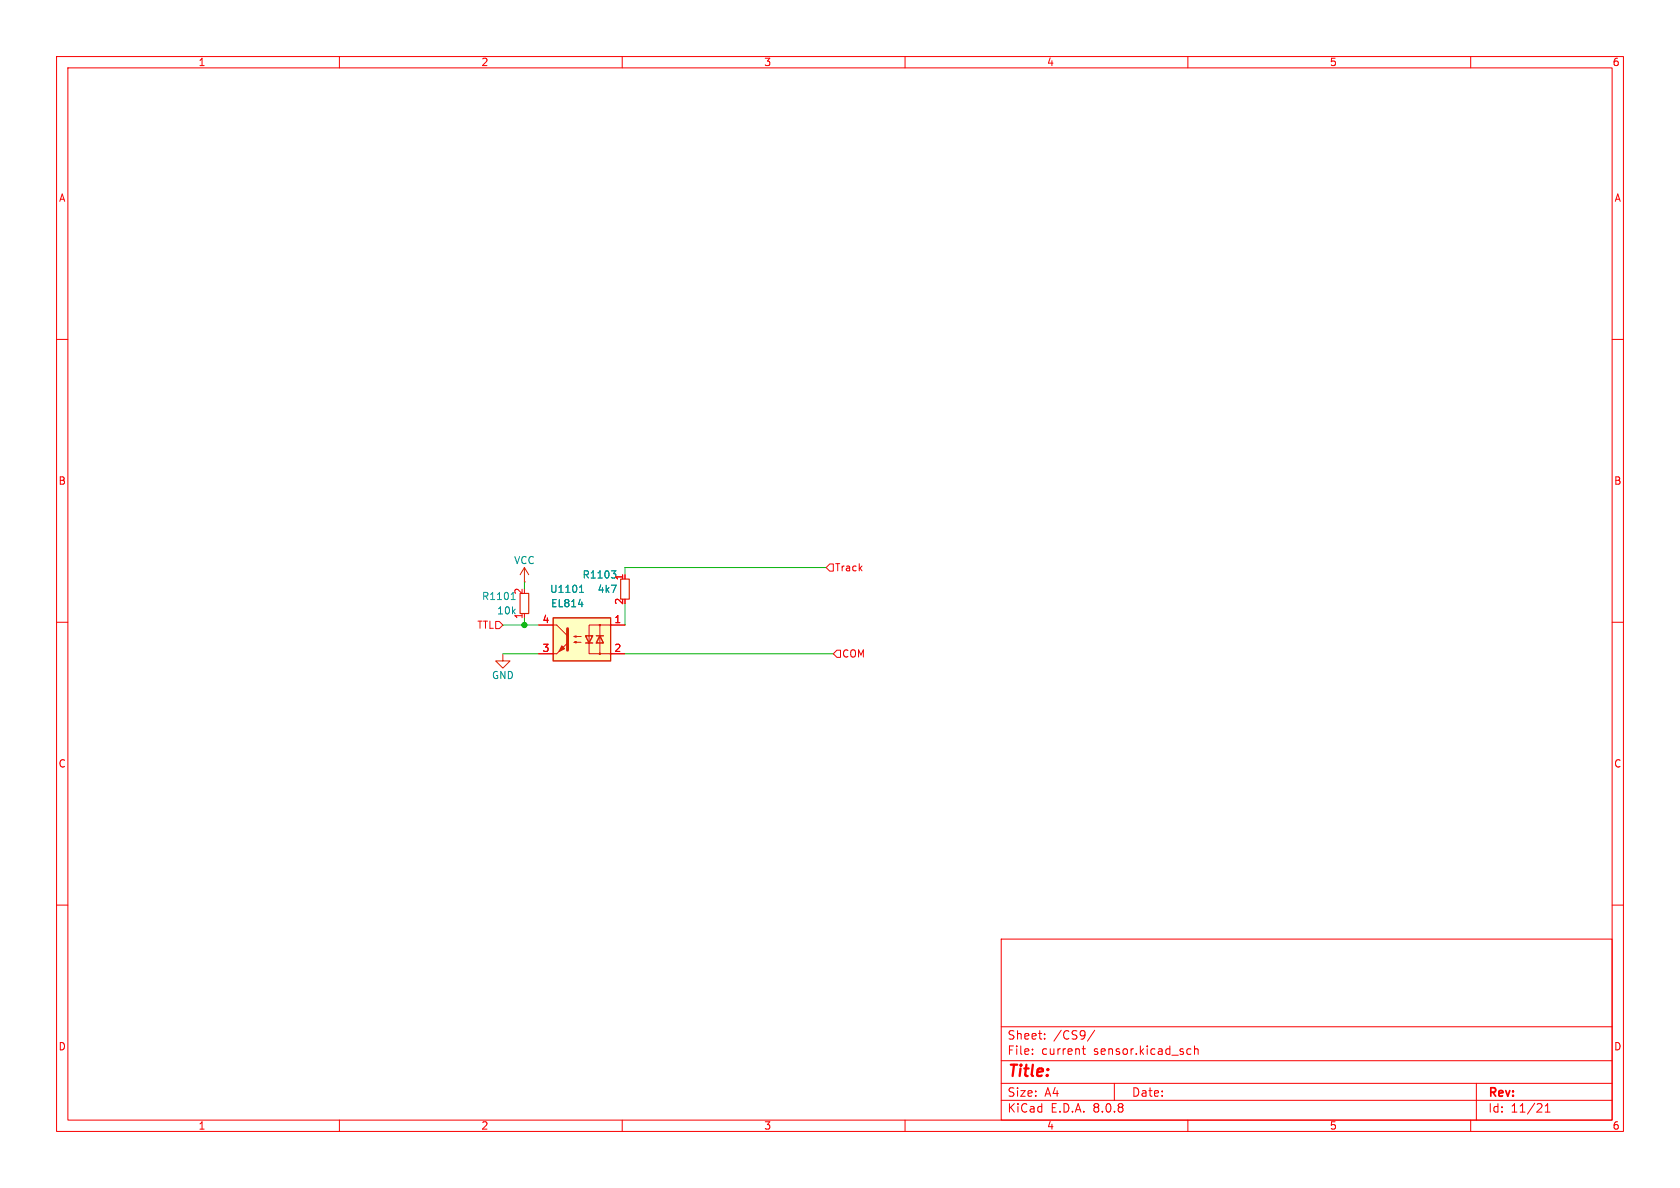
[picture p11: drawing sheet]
<svg xmlns="http://www.w3.org/2000/svg" width="297mm" height="210mm" viewBox="0 0 297 210" stroke-linecap="round" stroke-linejoin="round" font-family="sans-serif">
<g fill="none" stroke="#f90000" stroke-width=".18">
<path d="M10 10h277v190h-277zM12 12h273v186h-273zM60 10v2M110 10v2M160 10v2M210 10v2M260 10v2M10 60h2M285 60h2M10 110h2M285 110h2M10 160h2"/>
<path d="M177 166h108v32h-108zM285 160h2M60 198v2M110 198v2M160 198v2M177 194.5h108M177 191.5h108M177 187.5h108M177 181.5h108M182.5 186.3v.1M182.5 185.5v.1M184.7 183.6v.1"/>
<path d="M184.7 182.8v.1M191.3 185.4h.6M191.5 184.9v1.3l.4 .2M193.5 182.1l-1.3 2M197 191.5v3M210 198v2M210.1 185.4l.4 .1M210.5 186.3l-.4 .1M211.2 185.5l.2-.1 .3 .1 .1 .9M211.2 184.9v1.5M260 198v2M261 191.5v6.5"/>
<path d="M273.2 196.6h.8M273.2 195.5l.4-.4v1.5"/>
</g>
<path d="M88.9 115.6v1.2h-1.3l1.3 1.3 1.3-1.3h-1.3M92.7 100.3l.8 1.3M92.7 100.3v2.6M92.7 100.3l-.8 1.3" fill="none" stroke="#d72100" stroke-width=".18"/>
<path d="M91.9 104.9h1.6v3.6h-1.6zM109.7 102.4h1.6v3.5h-1.6z" fill="none" stroke="#d72100" stroke-width=".2"/>
<path d="M90.4 106h.7M90.6 104.9l-.1 .1M90.7 104.7v1.3M108.1 100.9h.8l-.5 .5M108.6 101.4l.1 .1" fill="none" stroke="#00a0a0" stroke-width=".18"/>
<path d="M92.7 102.9h.1" fill="none" stroke="#df0000" stroke-width=".18"/>
<path d="M97.8 109.2h10.1v7.6h-10.1z" fill="#ffffc2"/>
<path d="M97.8 109.2h10.1v7.6h-10.1zM103.5 112.4h1.3l-.7 1.3zM103.5 113.7h1.3M105.4 112.4h1.3M106 112.4l.7 1.3h-1.3z" fill="none" stroke="#d72100" stroke-width=".25"/>
<g fill="none" stroke="#d72100" stroke-width=".18">
<path d="M97.8 110.5h.6l1.9 1.9M97.8 115.6h.6M101.5 113.5l.4-.1v.3l-.4-.2h1.2M101.5 112.5l.4-.1v.2l-.4-.1h1.2M106 110.5v5.1M107.9 110.5h-3.8v5.1h3.8"/>
<circle cx="106" cy="115.6" r=".13"/>
<circle cx="106" cy="110.5" r=".13"/>
</g>
<g fill="#d72100" stroke="#d72100" stroke-width=".18">
<path d="M98.4 115.6l1.9-1.9z"/>
<path d="M99.3 114.2l.5 .5-1 .5z"/>
</g>
<path d="M100.3 111.1v3.8" fill="none" stroke="#d72100" stroke-width=".51"/>
<path d="M95.2 110.5h2.6M95.2 115.6h2.6M107.9 110.5h2.6M107.9 115.6h2.6" fill="none" stroke="#df0000" stroke-width=".18"/>
<path d="M102.4 104.7h.8M102.6 103.8l.2-.4v1.3M108.1 100.9h.8l-.5 .5M108.6 101.4l.1 .1" fill="none" stroke="#00a0a0" stroke-width=".18"/>
<path d="M102.3 106.8h.8" fill="none" stroke="#008e8e" stroke-width=".18"/>
<path d="M87.6 109.9h.7l.6 .6-.6 .6h-.7zM146 100.3l.7-.6h.6v1.3h-.6zM148 114.9h.6v1.3h-.6l-.7-.6z" fill="none" stroke="#eb000a" stroke-width=".18"/>
<path d="M88.9 115.6h6.3M88.9 110.5h6.3M92.7 102.9v1.2M92.7 109.2v1.3M110.5 115.6h36.8M110.5 106.7v3.8M146 100.3h-35.5v1.3" fill="none" stroke="#00b200" stroke-width=".18"/>
<circle cx="92.7" cy="110.5" r=".46" fill="#00a400" stroke="#00a400" stroke-width=".18"/>
<text font-size="2.8" fill="#f90000" x="178" y="190.9">Title:</text>
<g font-size="2.1" fill="#f90000">
<text x="178" y="184">Sheet:</text>
<text x="186.2" y="184">/CS9/</text>
<text x="178" y="186.7">File:</text>
<text x="184.1" y="186.7">current</text>
<text x="193.4" y="186.7">sensor.kicad_sch</text>
<text x="178" y="196.9">KiCad</text>
<text x="178" y="194.1">Size:</text>
<text x="184.7" y="194.1">A4</text>
<text x="185.7" y="196.9">E.D.A.</text>
<text x="193.3" y="196.9">8.0.8</text>
<text x="200" y="194.1">Date:</text>
<text x="263" y="194.3">Rev:</text>
<text x="263" y="196.9">Id:</text>
<text x="267.1" y="196.9">11/21</text>
</g>
<g font-size="1.8" fill="#f90000">
<text x="35" y="11.9">1</text>
<text x="85" y="11.9">2</text>
<text x="135" y="11.9">3</text>
<text x="185" y="11.9">4</text>
<text x="235" y="11.9">5</text>
<text x="285" y="11.9">6</text>
<text x="10.3" y="35.9">A</text>
<text x="285.3" y="35.9">A</text>
<text x="10.3" y="85.9">B</text>
<text x="285.3" y="85.9">B</text>
<text x="10.3" y="135.9">C</text>
<text x="285.3" y="135.9">C</text>
<text x="10.3" y="185.9">D</text>
<text x="285.3" y="185.9">D</text>
<text x="35" y="199.9">1</text>
<text x="85" y="199.9">2</text>
<text x="135" y="199.9">3</text>
<text x="185" y="199.9">4</text>
<text x="235" y="199.9">5</text>
<text x="285" y="199.9">6</text>
</g>
<g font-size="1.8" fill="#008e8e">
<text x="90.8" y="99.9">VCC</text>
<text x="97.3" y="107.5">EL814</text>
<text x="105.6" y="105">4k7</text>
<text x="87.8" y="108.8">10k</text>
<text x="86.9" y="120.2">GND</text>
</g>
<g font-size="1.8" fill="#eb000a">
<text x="147.5" y="101.2">Track</text>
<text x="84.3" y="111.4">TTL</text>
<text x="148.8" y="116.4">COM</text>
</g>
<g font-size="1.8" fill="#00a0a0">
<text x="85.1" y="106.3">R1101</text>
<text x="92.5" y="105.2" transform="rotate(-90 92.5 105.2)">2</text>
<text x="97.1" y="105">U1101</text>
<text x="102.9" y="102.5">R1103</text>
</g>
<g font-size="1.8" fill="#e70000">
<text x="110.2" y="107" transform="rotate(-90 110.2 107)">2</text>
<text x="110.2" y="102.7" transform="rotate(-90 110.2 102.7)">1</text>
<text x="92.5" y="109.5" transform="rotate(-90 92.5 109.5)">1</text>
<text x="95.8" y="110.2">4</text>
<text x="108.5" y="110.2">1</text>
<text x="95.8" y="115.3">3</text>
<text x="108.5" y="115.3">2</text>
</g>
</svg>
